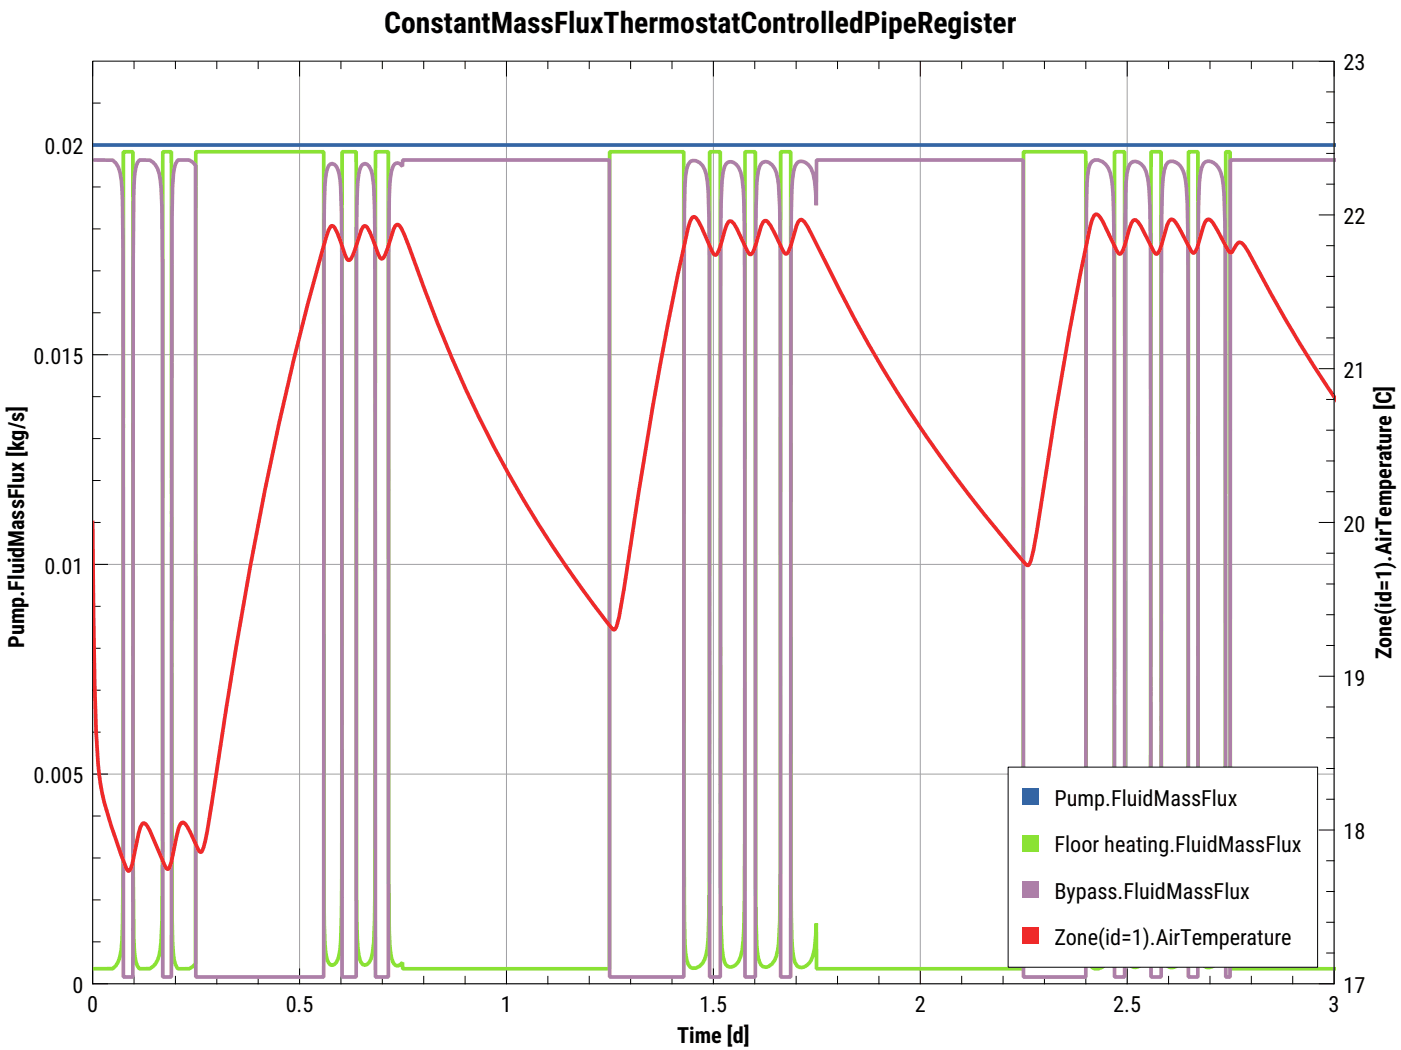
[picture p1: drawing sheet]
<svg xmlns="http://www.w3.org/2000/svg" width="200mm" height="150mm" viewBox="0 0 200 150" stroke-linecap="round" stroke-linejoin="round" font-family="sans-serif">
<path d="M13.2 8.7v131.8h177.3v-131.8M42.8 8.7v131.8M72.3 8.7v131.8M101.9 8.7v131.8M131.4 8.7v131.8M160.9 8.7v131.8M13.2 20.7h177.3M13.2 50.6h177.3M13.2 80.6h177.3M13.2 110.5h177.3" fill="none" stroke="#a0a0a4" stroke-width=".14"/>
<g fill="none" stroke="#000" stroke-width=".14">
<path d="M13.2 8.7v2.2M13.2 14.7h1.1M19.1 8.7v1.1M25 8.7v1.1M31 8.7v1.1M36.9 8.7v1.1M42.8 8.7v2.2M48.7 8.7v1.1M54.6 8.7v1.1M60.5 8.7v1.1M66.4 8.7v1.1M72.3 8.7v2.2"/>
<path d="M78.2 8.7v1.1M84.1 8.7v1.1M90 8.7v1.1M95.9 8.7v1.1M101.9 8.7v2.2M107.8 8.7v1.1M113.7 8.7v1.1M119.6 8.7v1.1M125.5 8.7v1.1M131.4 8.7v2.2M137.3 8.7v1.1M143.2 8.7v1.1"/>
<path d="M149.1 8.7v1.1M155 8.7v1.1M160.9 8.7v2.2M166.8 8.7v1.1M172.8 8.7v1.1M178.7 8.7v1.1M184.6 8.7v1.1M188.4 8.7h2.1v2.2M189.4 17.5h1.1M189.4 13.1h1.1M13.2 38.7h1.1M13.2 32.7h1.1"/>
<path d="M13.2 26.7h1.1M13.2 20.7h2.1M188.4 30.7h2.1M189.4 39.5h1.1M189.4 35.1h1.1M189.4 26.3h1.1M189.4 21.9h1.1M13.2 56.6h1.1M13.2 44.7h1.1M13.2 50.6h2.1M188.4 52.6h2.1M189.4 57h1.1"/>
<path d="M189.4 48.3h1.1M189.4 43.9h1.1M13.2 74.6h1.1M13.2 68.6h1.1M13.2 62.6h1.1M188.4 74.6h2.1M189.4 79h1.1M189.4 70.2h1.1M189.4 65.8h1.1M189.4 61.4h1.1M13.2 98.6h1.1M13.2 92.6h1.1"/>
<path d="M13.2 86.6h1.1M13.2 80.6h2.1M188.4 96.6h2.1M189.4 92.2h1.1M189.4 87.8h1.1M189.4 83.4h1.1M13.2 116.5h1.1M13.2 104.5h1.1M13.2 110.5h2.1M188.4 118.5h2.1M189.4 114.1h1.1M189.4 109.7h1.1"/>
<path d="M189.4 105.3h1.1M189.4 101h1.1M13.2 138.4v2.1h2.1M13.2 134.5h1.1M13.2 128.5h1.1M13.2 122.5h1.1M19.1 139.4v1.1M25 139.4v1.1M31 139.4v1.1M36.9 139.4v1.1M42.8 138.4v2.1M48.7 139.4v1.1"/>
<path d="M54.6 139.4v1.1M60.5 139.4v1.1M66.4 139.4v1.1M72.3 138.4v2.1M78.2 139.4v1.1M84.1 139.4v1.1M90 139.4v1.1M95.9 139.4v1.1M101.9 138.4v2.1M107.8 139.4v1.1M113.7 139.4v1.1M119.6 139.4v1.1"/>
<path d="M125.5 139.4v1.1M131.4 138.4v2.1M137.3 139.4v1.1M143.2 139.4v1.1M149.1 139.4v1.1M155 139.4v1.1M160.9 138.4v2.1M166.8 139.4v1.1M172.8 139.4v1.1M178.7 139.4v1.1M184.6 139.4v1.1M189.4 136.1h1.1"/>
<path d="M189.4 131.7h1.1M189.4 127.3h1.1M189.4 122.9h1.1M190.5 138.4v2.1h-2.1"/>
</g>
<path d="M13.2 20.7h177.6" fill="none" stroke="#3465a4" stroke-width=".53"/>
<path d="M13.2 138.3h2.9a3.7 3.7 0 0 0 1.2-3l.2-2.9 .1-8v-102.7h1.4v102.6l.1 9.5a11.4 11.4 0 0 0 .5 4.2l.3 .3h1.5a2.49 2.49 0 0 0 1.3-1.8l.3-2 .1-2.7 .1-8.8v-101.3h1.3l.1 108.5v4.3a6.9 6.9 0 0 0 .7 3.7l.2 .1h1.5l.9-.7 .1-115.9h18.2l.1 106.7a48.3 48.3 0 0 0 .3 8.1 1.28 1.28 0 0 0 .8 1.3 1.54 1.54 0 0 0 1-1.5l.2-1.7 .2-9.9v-103h2.1v109.5a17.7 17.7 0 0 0 .7 6.2l.2 .3 .3 .1a1.59 1.59 0 0 0 1.1-1.5l.2-1.6 .1-6.3 .1-106.7h1.8l.1 103.4 .1 7.9a11.3 11.3 0 0 0 .6 4.6 .61 .61 0 0 0 .9 .2l.4-.4v.9h29.5v-116.6h10.6l.1 109.5 .1 3.5 .2 2.3a1.19 1.19 0 0 0 .9 1.3 1.59 1.59 0 0 0 1.7-1.2l.4-1.8 .1-1.4 .2-9.5v-102.7h1.5l.1 96.9v11.4l.2 5.3a4 4 0 0 0 .6 2.5 .96 .96 0 0 0 1.5-.2 5.4 5.4 0 0 0 .9-3.4l.2-5.6v-8.8l.1-98.1h1.4l.1 109.4a19.9 19.9 0 0 0 .5 6.2l.3 .5a.98 .98 0 0 0 1.5-.1 4.8 4.8 0 0 0 1-3l.1-3.1 .1-7.4 .1-102.5h1.4l.1 109.1a22.6 22.6 0 0 0 .5 6.6 1.01 1.01 0 0 0 .8 .8 1.01 1.01 0 0 0 1-.4 3.4 3.4 0 0 0 1-2.4l.2-3.5 .1 6.4h29.5v-116.6h8.9l.1 109.8 .1 3.4 .2 2.2a1.19 1.19 0 0 0 .7 1.2 1.19 1.19 0 0 0 1.3-.2 3.2 3.2 0 0 0 1.3-2.6 60.7 60.7 0 0 0 .3-8.2l.1-105.6h1.5v106.5l.1 5.3a10.5 10.5 0 0 0 .6 4.1 .98 .98 0 0 0 1.6 .1 3.3 3.3 0 0 0 1-2.1l.3-3.7 .1-5.6v-104.6h1.5v100.4l.1 11.9 .3 2.9a1.32 1.32 0 0 0 .9 1.2 2.2 2.2 0 0 0 2-2 34.2 34.2 0 0 0 .5-7.8l.1-106.6h1.3l.1 105.7 .1 7.6 .4 2.2a1.04 1.04 0 0 0 1.6 .8 2.99 2.99 0 0 0 1.3-2.3l.3-2.2 .1-7.8 .1-104h.6l.1 116.6h15.1" fill="none" stroke="#8ae234" stroke-width=".53"/>
<path d="M13.2 22.8l2.9 .1a3.7 3.7 0 0 1 1.2 2.9l.2 3 .1 7.9v102.8h1.4v-102.7l.1-9.4a11.4 11.4 0 0 1 .5-4.2l.3-.4 1.5 .1a2.49 2.49 0 0 1 1.3 1.8l.3 2 .1 2.7 .1 8.8v101.3h1.3l.1-108.5v-4.3a6.9 6.9 0 0 1 .7-3.7l.2-.2 1.5 .1 .9 .7 .1 115.9h18.2l.1-106.7a48.3 48.3 0 0 1 .3-8.1 1.28 1.28 0 0 1 .8-1.3 1.54 1.54 0 0 1 1 1.5l.2 1.7 .2 9.9v103h2.1v-109.5a17.7 17.7 0 0 1 .7-6.2l.2-.3 .3-.1a1.59 1.59 0 0 1 1.1 1.5l.2 1.6 .1 6.3 .1 106.7h1.8l.1-103.4 .1-7.9a11.3 11.3 0 0 1 .6-4.6 .61 .61 0 0 1 .9-.2l.4 .3v-.9h29.5v116.7h10.6l.1-109.5 .1-3.6 .2-2.3a1.19 1.19 0 0 1 .9-1.2 1.62 1.62 0 0 1 1.7 1.3l.4 1.6 .1 1.4 .2 9.5v102.8h1.5l.1-96.9v-11.4l.2-5.3a4 4 0 0 1 .6-2.5 .98 .98 0 0 1 1.6 .2 5.6 5.6 0 0 1 .8 3.4l.2 5.6v8.8l.1 98.1h1.4l.1-109.5a19.9 19.9 0 0 1 .5-6.1 .99 .99 0 0 1 .8-.8 .99 .99 0 0 1 1 .4 4.8 4.8 0 0 1 1 3l.1 3.1 .1 7.4 .1 102.5h1.4l.1-109.1a22.6 22.6 0 0 1 .5-6.6 1.01 1.01 0 0 1 .8-.8 1.01 1.01 0 0 1 1 .4 3.4 3.4 0 0 1 1 2.4l.2 3.5 .1-6.5h29.5v116.7h8.9l.1-109.8 .1-3.4 .2-2.3a1.18 1.18 0 0 1 .7-1.1 1.18 1.18 0 0 1 1.3 .2 3.2 3.2 0 0 1 1.3 2.5 60.7 60.7 0 0 1 .3 8.3l.1 105.6h1.5v-106.6l.1-5.2a10.5 10.5 0 0 1 .6-4.2 .98 .98 0 0 1 1.6-.1 3.3 3.3 0 0 1 1 2.1l.3 3.8 .1 5.6v104.6h1.5v-100.5l.1-11.8 .3-2.9a1.32 1.32 0 0 1 .9-1.3 2.2 2.2 0 0 1 2 2.1 34.2 34.2 0 0 1 .5 7.8l.1 106.6h1.3l.1-105.7 .1-7.6 .4-2.2a1.03 1.03 0 0 1 1-1l.3 .1a2.16 2.16 0 0 1 1.4 1.6 22.2 22.2 0 0 1 .6 6.8l.1 108h.6l.1-116.7h15.1" fill="none" stroke="#ad7fa8" stroke-width=".53"/>
<path d="M190.8 57.1a194.7 194.7 0 0 1-12.6-21.1l-.5-.8-.4-.5-.3-.1-.3 .1-.2 .3-.6 1-.2 .1-.1-.1-1.7-3a3.8 3.8 0 0 0-1.3-1.7 1.16 1.16 0 0 0-.8 1.2l-.9 2.8-.2 .6-.3 .2-.3-.2-1.7-3.3a1.87 1.87 0 0 0-1.1-1.3l-.4 .3-.3 .5-1 3.6-.4 .6-.4-.2-1.9-3.8-.4-.6-.3-.3-.4 .1-.3 .3-.6 2a7.8 7.8 0 0 1-.9 2.4h-.2l-.4-.5-2-4.1a1.7 1.7 0 0 0-.8-1l-.3 .1-.4 .7a586.9 586.9 0 0 0-7.9 44.6l-.8 4-.3 .7h-.2l-.2-.1-2-2.3a187.5 187.5 0 0 1-24.6-36.9l-4.1-8.1a6 6 0 0 0-1.3-1.9h-.3l-.2 .2-.2 .6-1.2 3.8-.2 .2h-.2l-.5-.6a22.4 22.4 0 0 0-2.1-3.9l-.4-.2-.2 .2-.3 .6-.8 2.7a2.57 2.57 0 0 1-.7 1.3l-.3-.1-.2-.5-1.9-3.7-.3-.4h-.3l-.2 .1a11.8 11.8 0 0 0-1 3.1l-.7 1.5-.2 .1-.4-.5-1.5-3.4a2.3 2.3 0 0 0-1-1.5h-.3l-.1 .1-.3 .5a478.6 478.6 0 0 0-7.3 38.7l-2.8 17.8-.5 1.5-.1 .3h-.3a169.8 169.8 0 0 1-26.9-48.6l-2.9-7.8a2.05 2.05 0 0 0-.9-1.4l-.4 .2-.2 .5-.8 2.6-.4 1.1-.4 .4h-.2l-.2-.2-1.4-3.6-.4-.6-.3-.3-.3 .2-.2 .4-1 2.9a1.82 1.82 0 0 1-.8 1.5l-.3-.3-.2-.5-1.2-3.2-.3-.7-.3-.3-.3 .1a15 15 0 0 0-1.2 3.5 559.2 559.2 0 0 0-13.7 65.3l-2.7 17.3-.5 2.6-.4 .7-.2-.1-.2-.2-1.5-3.3-.6-.7a.88 .88 0 0 0-.7 .9l-1 4.8-.3 .8-.3 .2-.4-.5-2.1-4.9a2.21 2.21 0 0 0-.9-1.2l-.2 .2-.3 .4-.2 .9-.9 4.3-.3 .8-.2 .3-.3-.3a70.2 70.2 0 0 1-3.7-12l-.4-3-.3-4.7-.2-6.7-.3-23.1" fill="none" stroke="#ef2929" stroke-width=".53"/>
<path d="M143.9 109.5h44.2v28.6h-44.2z" fill="#fff" stroke="#000" stroke-width=".14"/>
<path d="M146 112.6h2.3v2.4h-2.3z" fill-rule="evenodd" fill="#3465a4"/>
<path d="M146 119.2h2.3v2.4h-2.3z" fill-rule="evenodd" fill="#8ae234"/>
<path d="M146 125.8h2.3v2.4h-2.3z" fill-rule="evenodd" fill="#ad7fa8"/>
<path d="M146 132.4h2.3v2.4h-2.3z" fill-rule="evenodd" fill="#ef2929"/>
<path d="M13.2 8.7h177.3v131.8h-177.3z" fill="none" stroke="#000" stroke-width=".14"/>
<text font-size="4.2" x="54.9" y="4.8">ConstantMassFluxThermostatControlledPipeRegister</text>
<g font-size="3.2">
<text x="191.8" y="10.1">23</text>
<text x="6.4" y="22">0.02</text>
<text x="191.8" y="32">22</text>
<text x="4.8" y="52">0.015</text>
<text x="191.8" y="54">21</text>
<text x="191.8" y="75.9">20</text>
<text x="6.4" y="81.9">0.01</text>
<text x="3.4" y="92.5" transform="rotate(-90 3.4 92.5)">Pump.FluidMassFlux [kg/s]</text>
<text x="198.7" y="94.1" transform="rotate(-90 198.7 94.1)">Zone(id=1).AirTemperature [C]</text>
<text x="191.8" y="97.9">19</text>
<text x="4.8" y="111.9">0.005</text>
<text x="150.5" y="115.1">Pump.Fl</text>
<text x="160.9" y="115.1">uidMas</text>
<text x="170.1" y="115.1">s</text>
<text x="171.5" y="115.1">Flux</text>
<text x="191.8" y="119.8">18</text>
<text x="150.5" y="121.7">Floo</text>
<text x="156" y="121.7">r h</text>
<text x="159.2" y="121.7">e</text>
<text x="160.7" y="121.7">ating.Fl</text>
<text x="170" y="121.7">u</text>
<text x="171.6" y="121.7">idM</text>
<text x="176.3" y="121.7">assFlux</text>
<text x="150.5" y="128.3">Byp</text>
<text x="155.2" y="128.3">ass</text>
<text x="159.6" y="128.3">.Fluid</text>
<text x="166.5" y="128.3">Ma</text>
<text x="170.4" y="128.3">s</text>
<text x="171.8" y="128.3">sFl</text>
<text x="175.5" y="128.3">ux</text>
<text x="150.5" y="134.9">Zon</text>
<text x="155.3" y="134.9">e(id=</text>
<text x="161.6" y="134.9">1).AirT</text>
<text x="170.2" y="134.9">e</text>
<text x="171.7" y="134.9">mperature</text>
<text x="10.3" y="141.8">0</text>
<text x="191.8" y="141.8">17</text>
<text x="12.4" y="144.4">0</text>
<text x="40.8" y="144.4">0.5</text>
<text x="71.5" y="144.4">1</text>
<text x="96.7" y="148.9">Time [d]</text>
<text x="99.9" y="144.4">1.5</text>
<text x="130.6" y="144.4">2</text>
<text x="158.9" y="144.4">2.5</text>
<text x="189.7" y="144.4">3</text>
</g>
</svg>
